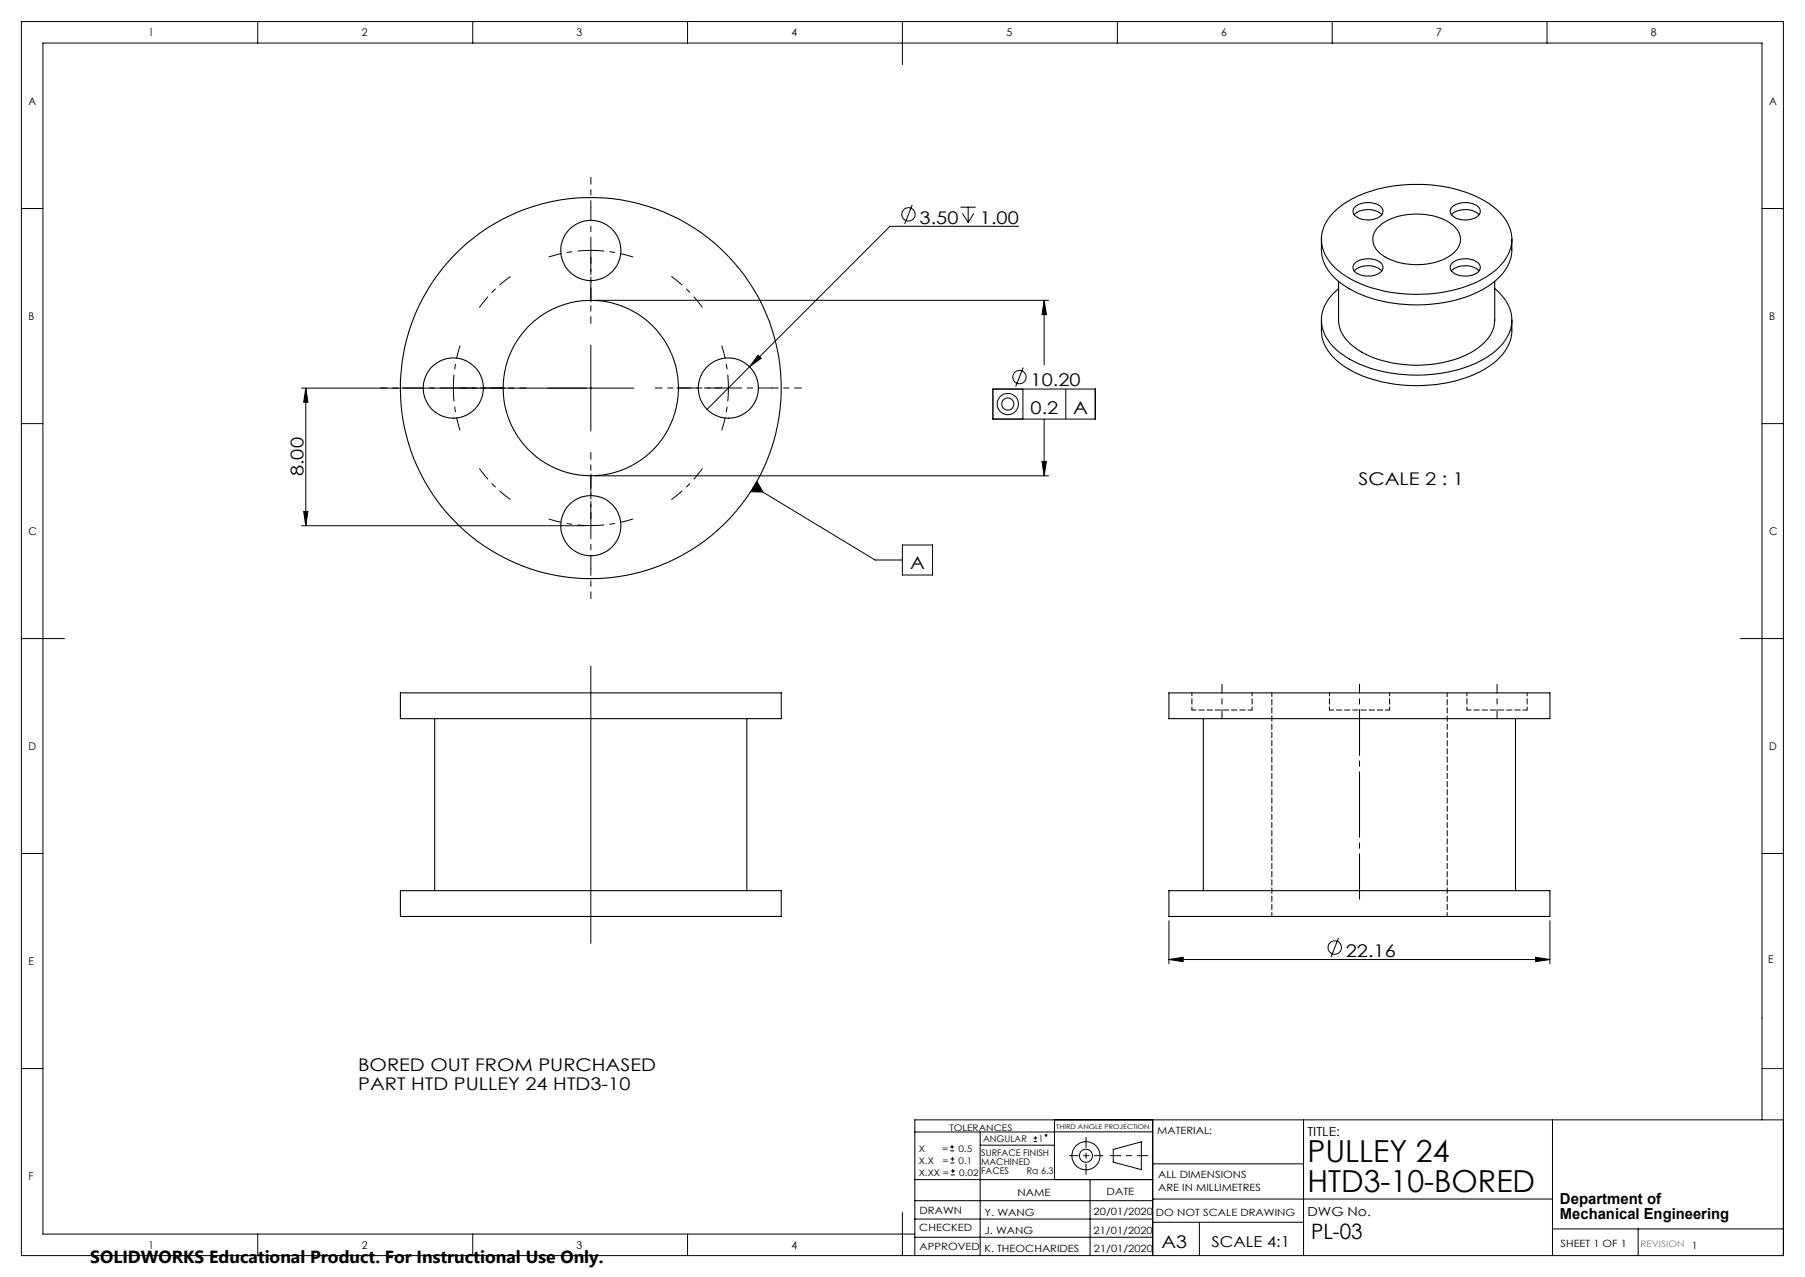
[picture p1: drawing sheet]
<svg xmlns="http://www.w3.org/2000/svg" width="420mm" height="297mm" viewBox="0 0 420 297" stroke-linecap="round" stroke-linejoin="round" font-family="sans-serif">
<g fill="none" stroke="#000" stroke-width=".23">
<path d="M5 5h410v287h-410zM60 5v5M110 5v5M160 5v5M210 5v10M260 5v5M310 5v5M360 5v5M5 48.5h5M212.3 47.7l-1.8 4.4M223.5 48.2h3.5M223.9 49.6l1.4 2.1"/>
<path d="M225.3 48.2v3.5M226.6 49.6l-1.3 2.1M237.1 52.6h-30l-42.6 42.6M410 48.5h5M138.5 69.8h105.5M243 69.8l.5 3.4h-1zM243 69.8v15.1M5 98.5h5M71.2 90.3v32M71.2 90.3l.4 3.3h-.9zM137.5 80.3v20M147.5 90.3h-77.3"/>
<path d="M176.4 82.6l.7 .7-2.7 2zM231 90.5h23.9v7h-23.9zM238 90.5v7M238.1 85.5l-1.8 4.4M243 97.5v13.2M248 90.5v7M410 98.5h5M70.7 119h.9l-.4 3.3zM138.5 110.7h105.5M175.4 113.2l28.2 17h6.4M176.1 112l1.4 2.4h-2.8zM242.5 107.3h1l-.5 3.4z"/>
<path d="M70.2 122.3h66.3M210 126.7h7v7h-7zM5 148.5h10M137.5 154.9v64.5M405 148.5h10M5 198.5h5M410 198.5h5M272 214.1v10.1M311.5 218.2l-1.8 4.4M360.6 214.1v10.1M272 223.2l3.3-.6v1.1zM272 223.2h88.6"/>
<path d="M357.3 222.6l3.3 .6-3.3 .5zM5 248.5h5M212.9 279.3h55.3M212.9 274.4h55.3M212.9 263.3h32.5M221.1 267.6h.9M221.1 266.7h.9M221.2 270.5h.9M221.2 269.6h.9M221.3 273.3h.9M221.3 272.3h.9M221.5 266.3v.9"/>
<path d="M221.6 269.1v.9M221.7 271.9v.9M228.1 263.3v28.7M228.1 266.3h17.3M240.5 265.5h.8M240.5 264.7h.8M240.9 264.3v.8M245.4 263.2h22.8M245.4 260.5v13.9M253.6 274.4v17.6M259 267.3l6.6-1.7v6.4l-6.6-1.7zM268.2 260.5v31.5"/>
<path d="M268.2 270.7h35.1M268.2 278.9h93M303.3 260.5v31.5M361.2 260.5v31.5M410 260.5v-250.5h-400v277h202.9M415 260.5h-202.1v31.5M60 287v5M110 287v5M160 287v5M210 282v10M212.9 287.8h55.3M212.9 283.5h55.3"/>
<path d="M268.2 284.3h35.1M279.1 284.3v7.7M361.2 285.8h53.8M381.2 285.8v6.2"/>
<circle cx="211.4" cy="49.9" r="1.55"/>
<circle cx="234.5" cy="94" r="1.41"/>
<circle cx="234.5" cy="94" r="2.47"/>
<circle cx="237.2" cy="87.7" r="1.56"/>
<circle cx="310.6" cy="220.4" r="1.55"/>
<circle cx="243.4" cy="264.1" r=".21"/>
<circle cx="252.7" cy="268.8" r="1.52"/>
<circle cx="252.7" cy="268.8" r="3.3"/>
</g>
<path d="M267.1 268.8h-8.8" fill="none" stroke="#000" stroke-width=".23" stroke-dasharray="15.2 1.3 1.3 1.3" stroke-dashoffset="12.8"/>
<path d="M252.7 264.6v8.5" fill="none" stroke="#000" stroke-width=".23" stroke-dasharray="15.2 1.3 1.3 1.3" stroke-dashoffset="12.9"/>
<path d="M248.9 268.8h7.7" fill="none" stroke="#000" stroke-width=".23" stroke-dasharray="15.2 1.3 1.3 1.3" stroke-dashoffset="13.3"/>
<path d="M410 248.5h5" fill="none" stroke="#00f" stroke-width=".23"/>
<path d="M137.5 58.2l-5 .4-4.8 1.2M137.5 58.2l5 .4 4.8 1.2M105.5 90.2l.4 5 1.1 4.9M105.5 90.2l.4-4.9 1.1-4.9M169.5 90.2l-.4-4.9-1.2-4.9M169.5 90.2l-.4 5-1.2 4.9M137.5 122.2l5-.4 4.8-1.1M137.5 122.2l-5-.4-4.8-1.1" fill="none" stroke="#000" stroke-width=".23" stroke-dasharray="15.2 1.3 1.3 1.3" stroke-dashoffset="12.1" stroke-linecap="butt"/>
<path d="M118.8 64.3a32 32 0 0 0-7.3 7.2M163.4 71.5a32 32 0 0 0-7.2-7.2M111.5 109a32 32 0 0 0 7.3 7.2M156.2 116.2a32 32 0 0 0 7.2-7.2" fill="none" stroke="#000" stroke-width=".23" stroke-dasharray="15.2 1.3 1.3 1.3" stroke-dashoffset="12" stroke-linecap="butt"/>
<path d="M137.5 70.2v-10.4M117.5 90.2h-10.4M157.5 90.2h10.4M137.5 110.2v10.4" fill="none" stroke="#000" stroke-width=".23" stroke-dasharray="15.2 1.3 1.3 1.3" stroke-dashoffset="11.9"/>
<path d="M137.5 58.2v-10M137.5 58.2v10M105.5 90.2h-10M105.5 90.2h10M169.5 90.2h10M169.5 90.2h-10M137.5 122.2v10M137.5 122.2v-10" fill="none" stroke="#000" stroke-width=".23" stroke-dasharray="15.2 1.3 1.3 1.3" stroke-dashoffset="12.1"/>
<path d="M137.5 48.2v-7M137.5 68.2v7M95.5 90.2h-7M115.5 90.2h7M159.5 90.2h-7M179.5 90.2h7M137.5 112.2v-7M137.5 132.2v7" fill="none" stroke="#000" stroke-width=".23" stroke-dasharray="15.2 1.3 1.3 1.3" stroke-dashoffset="13.6"/>
<path d="M284.3 167.1v-8M316.3 167.1v-8M348.3 167.1v-8" fill="none" stroke="#000" stroke-width=".23" stroke-dasharray="15.2 1.3 1.3 1.3" stroke-dashoffset="13.1"/>
<path d="M316.3 209.1v-44" fill="none" stroke="#000" stroke-width=".23" stroke-dasharray="15.2 1.3 1.3 1.3" stroke-dashoffset="4.7"/>
<g fill="#000">
<path d="M176.1 112l1.4 2.4h-2.8z"/>
<path d="M176.4 82.6l-2 2.7 2.7-2zM243 69.8l.5 3.4h-1zM242.5 107.3h1l-.5 3.4zM272 223.2l3.3-.6v1.1zM357.3 222.6l3.3 .6-3.3 .5z"/>
<path d="M70.7 119h.9l-.4 3.3zM71.2 90.3l.4 3.3h-.9z"/>
</g>
<g fill="none" stroke="#000" stroke-width=".25">
<path d="M307.5 55.7v2.4a10.1 10.1 0 0 0 5.1 8.2 32.1 32.1 0 0 0 21 4.4 25.3 25.3 0 0 0 15.2-6.2 8.9 8.9 0 0 0 3-6.4v-2.4M310.2 49.6a24.1 24.1 0 0 1 14-6.4 33.4 33.4 0 0 1 22.2 4.1 10.4 10.4 0 0 1 5.4 8.6 11 11 0 0 1-6 8.5 34.8 34.8 0 0 1-28.7 1.8 15.6 15.6 0 0 1-9-7.5 8.2 8.2 0 0 1 2.1-9.1zM315.1 49.9a4.9 4.9 0 0 1 6.4 0M315.2 48.2a4.9 4.9 0 0 1 6.3 .1 1.51 1.51 0 0 1-.9 2.4 4.9 4.9 0 0 1-5.6-.9l-.2-.7zM320.7 52.8a14.1 14.1 0 0 1 12.4-2.7 8.7 8.7 0 0 1 6.5 4.3 4.4 4.4 0 0 1-2.4 5.2 15.3 15.3 0 0 1-16.1-.7 3.9 3.9 0 0 1-.4-6.1zM337.7 49.9a4.8 4.8 0 0 1 6.4 0M337.9 48.2a5 5 0 0 1 6.2 .1 1.64 1.64 0 0 1-1.1 2.5 4.9 4.9 0 0 1-5.4-1l-.2-.7zM307.5 74.4v2.5a10.2 10.2 0 0 0 5.1 8.2 32.1 32.1 0 0 0 21 4.4 25.9 25.9 0 0 0 15.2-6.2 9.1 9.1 0 0 0 3-6.4v-2.5M311.5 65.4v9a8.6 8.6 0 0 0 4.7 7.1 28 28 0 0 0 26.9 0 8.8 8.8 0 0 0 4.7-7.1v-9M311.5 67.1a9 9 0 0 0-3.8 9.2 13.2 13.2 0 0 0 7.8 8 35 35 0 0 0 29.6-.7 12.2 12.2 0 0 0 6.5-7.8 9.2 9.2 0 0 0-3.8-8.7M315.1 63a4.9 4.9 0 0 1 6.4 0M315.2 61.2a4.8 4.8 0 0 1 6.4 .4 1.63 1.63 0 0 1-1.3 2.2 4.7 4.7 0 0 1-5.3-1l-.1-.9z"/>
<path d="M337.7 63a4.8 4.8 0 0 1 6.4 0M338.1 61a4.9 4.9 0 0 1 6.2 .6 1.68 1.68 0 0 1-1.3 2.2 4.7 4.7 0 0 1-5.4-1 1.36 1.36 0 0 1 .5-1.8zM93.2 161.1h88.6v6h-88.6zM101.1 167.1v40M173.8 167.1v40M272 161.1h88.6v6h-88.6zM280 167.1v40M352.6 167.1v40M93.2 207.1h88.6v6h-88.6zM272 207.1h88.6v6h-88.6z"/>
<circle cx="137.5" cy="58.3" r="7"/>
<circle cx="105.5" cy="90.2" r="7"/>
<circle cx="137.5" cy="90.3" r="20.4"/>
<circle cx="137.5" cy="90.3" r="44.3"/>
<circle cx="169.5" cy="90.2" r="7"/>
<circle cx="137.5" cy="122.2" r="7"/>
</g>
<path d="M277.3 165.1h14M309.3 165.1h14M341.3 165.1h14" fill="none" stroke="#000" stroke-width=".23" stroke-dasharray="1.3 .6" stroke-dashoffset=".3"/>
<path d="M277.3 161.1v4M291.3 165.1v-4M309.3 161.1v4M323.3 165.1v-4M341.3 161.1v4M355.3 165.1v-4" fill="none" stroke="#000" stroke-width=".23" stroke-dasharray="1.3 .6" stroke-dashoffset=".5"/>
<path d="M295.9 161.1v52M336.7 213.1v-52" fill="none" stroke="#000" stroke-width=".23" stroke-dasharray="1.3 .6" stroke-dashoffset=".4"/>
<g font-size="7.1">
<text x="304.2" y="270.2">PULLEY 24</text>
<text x="304.2" y="277.2">HTD3-10-BORED</text>
</g>
<text font-size="4.9" x="305.1" y="288.2">PL-03</text>
<g font-size="4.1">
<text x="214" y="52">3.50</text>
<text x="228" y="52">1.00</text>
<text x="239.8" y="89.8">10.20</text>
<text x="239.8" y="96.2">0.2</text>
<text x="249.7" y="96.2">A</text>
<text x="70.6" y="110.8" transform="rotate(-90 70.6 110.8)">8.00</text>
<text x="316.1" y="112.7">SCALE 2 : 1</text>
<text x="211.8" y="132.4">A</text>
<text x="313.2" y="222.5">22.16</text>
<text x="83.3" y="249">BORED OUT FROM PURCHASED</text>
<text x="83.3" y="253.6">PART HTD PULLEY 24 HTD3-10</text>
<text x="21" y="293.7">SOLIDWORKS Educational Product. For Instructional Use Only.</text>
<text x="270.2" y="290.1">A3</text>
</g>
<g font-size="3.5">
<text x="363" y="279.9">Department of</text>
<text x="363" y="283.4">Mechanical Engineering</text>
<text x="281.9" y="290">SCALE 4:1</text>
</g>
<g font-size="2.9">
<text x="304.2" y="264.3">TITLE:</text>
<text x="304.2" y="282.8">DWG No.</text>
</g>
<g font-size="2.5">
<text x="34.6" y="8.4">1</text>
<text x="84.2" y="8.4">2</text>
<text x="134.2" y="8.4">3</text>
<text x="184.2" y="8.4">4</text>
<text x="234.2" y="8.4">5</text>
<text x="284.2" y="8.4">6</text>
<text x="334.2" y="8.4">7</text>
<text x="384.2" y="8.4">8</text>
<text x="6.7" y="24.4">A</text>
<text x="411.7" y="24.4">A</text>
<text x="6.7" y="74.4">B</text>
<text x="411.7" y="74.4">B</text>
<text x="6.7" y="124.4">C</text>
<text x="411.7" y="124.4">C</text>
<text x="6.7" y="174.4">D</text>
<text x="411.7" y="174.4">D</text>
<text x="6.7" y="224.4">E</text>
<text x="411.4" y="224">E</text>
<text x="6.7" y="274.4">F</text>
<text x="34.6" y="290.4">1</text>
<text x="84.2" y="290.4">2</text>
<text x="134.2" y="290.4">3</text>
<text x="184.2" y="290.4">4</text>
</g>
<g font-size="2.3">
<text x="269.3" y="263.8">MATERIAL:</text>
<text x="269.5" y="273.9">ALL DIMENSIONS</text>
<text x="236.8" y="278.1">NAME</text>
<text x="257.5" y="277.8">DATE</text>
<text x="269.5" y="276.9">ARE IN MILLIMETRES</text>
<text x="213.9" y="286.4">CHECKED</text>
<text x="214" y="282.3">DRAWN</text>
<text x="229.1" y="287">J. WANG</text>
<text x="229.1" y="282.8">Y. WANG</text>
<text x="254.5" y="282.7">20/01/2020</text>
<text x="254.5" y="286.9">21/01/2020</text>
<text x="269" y="282.7">DO NOT SCALE DRAWING</text>
<text x="214" y="290.7">APPROVED</text>
<text x="229.1" y="291.1">K. THEOCHARIDES</text>
<text x="254.5" y="291.1">21/01/2020</text>
<text x="363.1" y="290">SHEET 1 OF 1</text>
<text x="393.7" y="290.5">1</text>
</g>
<g font-size="2.1">
<text x="220.9" y="263.1">TOLERANCES</text>
<text x="213.8" y="267.9">X</text>
<text x="219.2" y="267.9">=</text>
<text x="223" y="267.9">0.5</text>
<text x="228.3" y="268.8">SURFACE FINISH</text>
<text x="228.8" y="265.6">ANGULAR</text>
<text x="241.6" y="265.6">1</text>
<text x="213.8" y="270.7">X.X</text>
<text x="213.8" y="273.5">X.XX =</text>
<text x="219.3" y="270.7">=</text>
<text x="223.1" y="270.7">0.1</text>
<text x="223.2" y="273.5">0.02</text>
<text x="228.3" y="270.9">MACHINED</text>
<text x="228.3" y="273">FACES</text>
<text x="238.9" y="273">Ra 6.3</text>
</g>
<text font-size="2.1" fill="#808080" x="381.7" y="290.1">REVISION</text>
<text font-size="1.5" x="245.8" y="262.7">THIRD ANGLE PROJECTION</text>
</svg>
